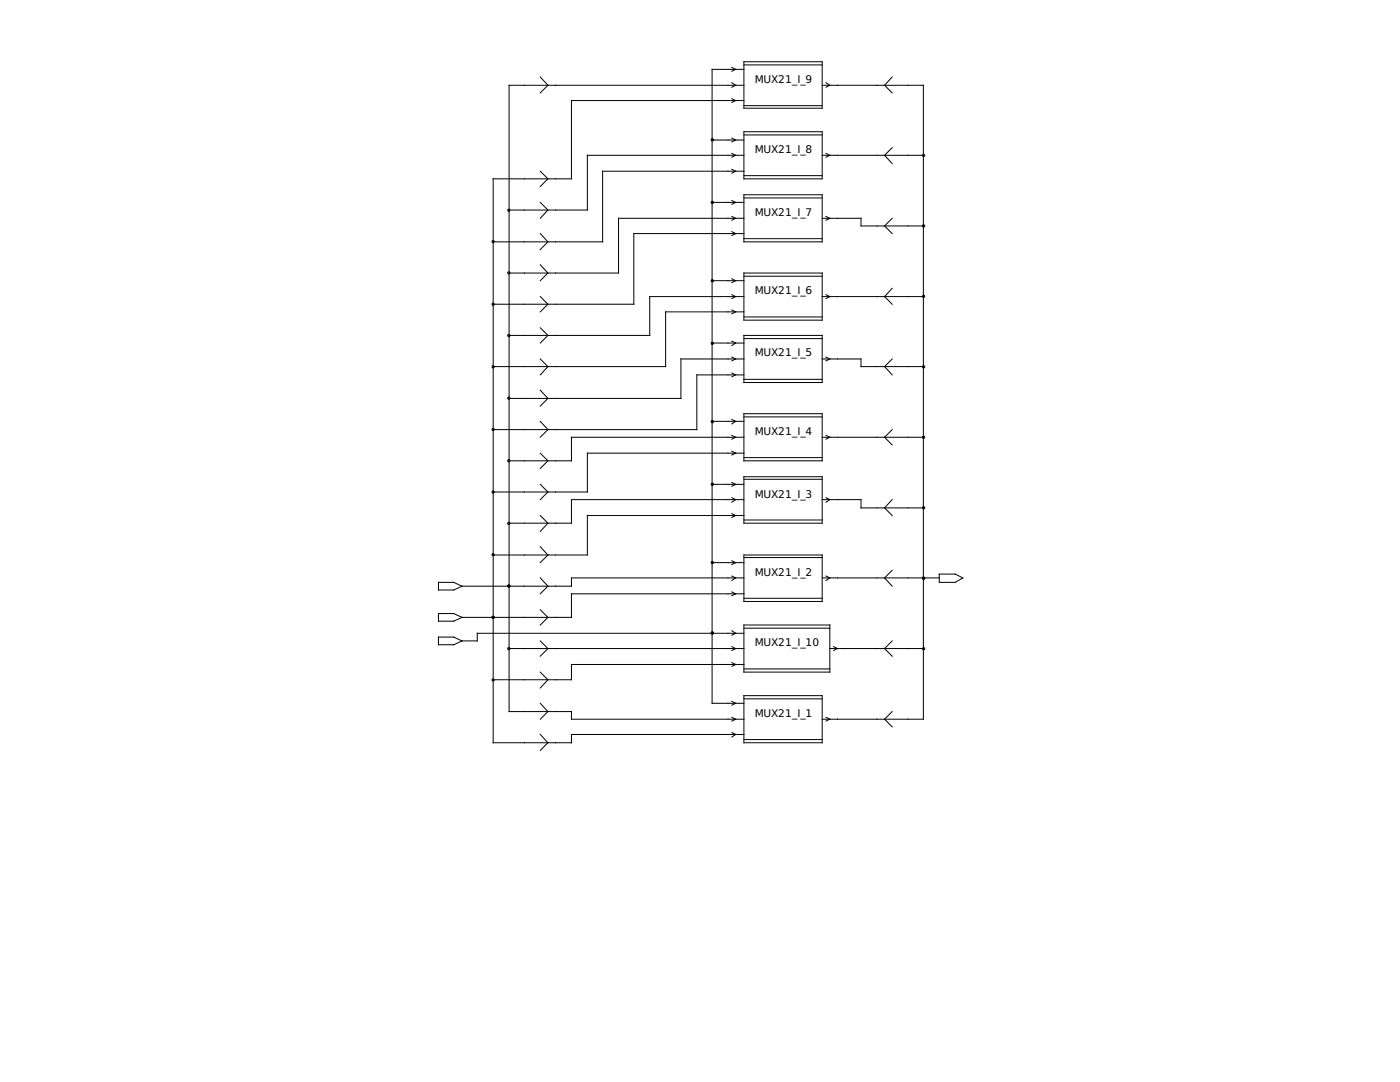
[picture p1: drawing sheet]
<svg xmlns="http://www.w3.org/2000/svg" width="279mm" height="216mm" viewBox="0 0 279 216" stroke-linecap="round" stroke-linejoin="round" font-family="sans-serif">
<g fill="none" stroke="#000" stroke-width=".2">
<path d="M107.8 15.4l1.5 1.6-1.5 1.5M146.1 13.5l.7 .3-.7 .4M146.1 16.5l.7 .5-.7 .4M146.1 19.7l.7 .4-.7 .3M148.5 12.3h15.6v9.3h-15.6zM148.5 13h15.6M148.5 17h-46.9v125h12.4v1.5h34.5M148.5 13.8h-6.4v126.5h6.4M164.1 17h20.2v126.5h-20.2M164.8 16.5l.8 .5-.8 .4M178.1 15.4l-1.6 1.6 1.6 1.5M107.8 34.2l1.5 1.5-1.5 1.5"/>
<path d="M142.1 27.9h6.4M146.1 30.6l.7 .4-.7 .4M146.1 33.8l.7 .4-.7 .3M146.1 27.6l.7 .3-.7 .4M148.5 26.3h15.6v9.4h-15.6zM148.5 38.9h15.6v9.4h-15.6zM148.5 21.1h15.6M148.5 20.1h-34.5v15.6h-15.6v112.5h15.6v-1.6h34.5M148.5 26.9h15.6M148.5 35.1h15.6M148.5 34.2h-28.2v14.1h-21.9M148.5 39.5h15.6"/>
<path d="M148.5 31h-31.3v10.9h-15.6M164.1 31h20.2M164.8 30.6l.8 .4-.8 .4M178.1 29.5l-1.6 1.5 1.6 1.6M107.8 52.8l1.5 1.7-1.5 1.5M107.8 40.4l1.5 1.5-1.5 1.7M107.8 59.2l1.5 1.5-1.5 1.5M107.8 46.6l1.5 1.7-1.5 1.5M142.1 40.4h6.4M142.1 56h6.4M146.1 43.2l.7 .4-.7 .3M146.1 46.2l.7 .4-.7 .4"/>
<path d="M146.1 40l.7 .4-.7 .4M146.1 58.8l.7 .4-.7 .4M146.1 55.6l.7 .4-.7 .4M148.5 54.5h15.6v9.4h-15.6zM148.5 47.6h15.6M148.5 43.6h-25.1v10.9h-21.8M148.5 55.1h15.6M148.5 59.2h-18.8v7.7h-28.1M148.5 46.6h-22v14.1h-28.1M164.1 59.2h20.2M164.1 43.6h7.7v1.5h12.5M164.8 43.2l.8 .4-.8 .3"/>
<path d="M164.8 58.8l.8 .4-.8 .4M178.1 57.5l-1.6 1.7 1.6 1.5M178.1 43.6l-1.6 1.5 1.6 1.5M107.8 77.9l1.5 1.6-1.5 1.5M107.8 65.4l1.5 1.5-1.5 1.6M107.8 71.6l1.5 1.6-1.5 1.6M142.1 68.5h6.4M146.1 61.8l.7 .4-.7 .4M146.1 74.4l.7 .4-.7 .4M146.1 71.2l.7 .4-.7 .4M146.1 68.1l.7 .4-.7 .5M148.5 66.9h15.6v9.4h-15.6z"/>
<path d="M148.5 63.2h15.6M148.5 67.6h15.6M148.5 75.7h15.6M148.5 71.6h-12.6v7.9h-34.3M148.5 74.8h-9.4v10.9h-40.7M148.5 62.2h-15.7v11h-34.4M164.1 71.6h7.7v1.6h12.5M164.8 71.2l.8 .4-.8 .4M178.1 71.6l-1.6 1.6 1.6 1.6M107.8 90.4l1.5 1.5-1.5 1.6M107.8 96.6l1.5 1.6-1.5 1.5M107.8 84.1l1.5 1.6-1.5 1.5"/>
<path d="M142.1 96.6h6.4M142.1 84.1h6.4M146.1 96.3l.7 .3-.7 .4M146.1 99.3l.7 .4-.7 .5M146.1 90l.7 .4-.7 .4M146.1 86.9l.7 .3-.7 .4M146.1 83.7l.7 .4-.7 .5M148.5 82.6h15.6v9.3h-15.6zM148.5 95.1h15.6v9.3h-15.6zM148.5 99.7h-34.5v4.7h-12.4M148.5 95.6h15.6M148.5 87.2h-34.5v4.7h-12.4"/>
<path d="M148.5 83.2h15.6M148.5 91.3h15.6M148.5 90.4h-31.3v7.8h-18.8M164.1 99.7h7.7v1.6h12.5M164.1 87.2h20.2M164.8 86.9l.8 .3-.8 .4M164.8 99.3l.8 .4-.8 .5M178.1 99.7l-1.6 1.6 1.6 1.6M178.1 85.7l-1.6 1.5 1.6 1.6M87.5 116.2h3.1l1.6 .8-1.6 .7h-3.1zM107.8 115.3l1.5 1.7-1.5 1.5M107.8 102.9l1.5 1.5-1.5 1.6"/>
<path d="M107.8 109.1l1.5 1.6-1.5 1.6M142.1 112.3h6.4M146.1 111.9l.7 .4-.7 .3M146.1 114.9l.7 .4-.7 .5M146.1 118.1l.7 .4-.7 .4M146.1 102.5l.7 .4-.7 .4M148.5 110.7h15.6v9.3h-15.6zM148.5 102.9h-31.3v7.8h-18.8M148.5 111.3h15.6M148.5 119.4h15.6M148.5 103.8h15.6M148.5 115.3h-34.5v1.7h-21.8"/>
<path d="M148.5 118.5h-34.5v4.7h-21.8M164.1 115.3h23.4M164.8 114.9l.8 .4-.8 .5M178.1 113.8l-1.6 1.5 1.6 1.7M187.5 114.6h3.1l1.6 .7-1.6 .9h-3.1zM87.5 127.1h3.1l1.6 .8-1.6 .8h-3.1zM87.5 122.4h3.1l1.6 .8-1.6 .8h-3.1zM101.6 129.4h46.9M107.8 127.9l1.5 1.5-1.5 1.5M107.8 121.7l1.5 1.5-1.5 1.5M107.8 134.1l1.5 1.5-1.5 1.7M146.1 129l.7 .4-.7 .4"/>
<path d="M146.1 140l.7 .3-.7 .4M146.1 125.9l.7 .5-.7 .3M146.1 132.2l.7 .4-.7 .4M148.5 124.7h17.1v9.4h-17.1zM148.5 138.8h15.6v9.4h-15.6zM148.5 125.3h17.1M148.5 133.5h17.1M148.5 139.4h15.6M148.5 132.6h-34.5v3h-15.6M148.5 126.4h-53.2v1.5h-3.1M165.6 129.4h18.7M166.4 129l.7 .4-.7 .4"/>
<path d="M178.1 127.9l-1.6 1.5 1.6 1.5M107.8 140.3l1.5 1.7-1.5 1.5M107.8 146.6l1.5 1.6-1.5 1.5M146.1 143.1l.7 .4-.7 .4M146.1 146.2l.7 .4-.7 .5M148.5 147.6h15.6M164.8 143.1l.8 .4-.8 .4M178.1 142l-1.6 1.5 1.6 1.5"/>
<circle cx="184.3" cy="31" r=".23"/>
<circle cx="98.4" cy="48.2" r=".23"/>
<circle cx="101.5" cy="54.5" r=".23"/>
<circle cx="101.5" cy="42" r=".23"/>
<circle cx="184.3" cy="59.1" r=".23"/>
<circle cx="184.3" cy="45.1" r=".23"/>
<circle cx="98.4" cy="60.7" r=".23"/>
<circle cx="98.4" cy="73.2" r=".23"/>
<circle cx="101.5" cy="66.9" r=".23"/>
<circle cx="101.5" cy="79.4" r=".23"/>
<circle cx="184.3" cy="73.2" r=".23"/>
<circle cx="98.4" cy="85.7" r=".23"/>
<circle cx="98.4" cy="98.2" r=".23"/>
<circle cx="101.5" cy="91.9" r=".23"/>
<circle cx="184.3" cy="87.3" r=".23"/>
<circle cx="98.4" cy="110.7" r=".23"/>
<circle cx="101.5" cy="104.4" r=".23"/>
<circle cx="101.5" cy="116.9" r=".23"/>
<circle cx="184.3" cy="115.4" r=".23"/>
<circle cx="184.3" cy="101.3" r=".23"/>
<circle cx="98.4" cy="135.7" r=".23"/>
<circle cx="98.4" cy="123.2" r=".23"/>
<circle cx="101.5" cy="129.4" r=".23"/>
<circle cx="184.3" cy="129.4" r=".23"/>
</g>
<g fill="#000" stroke="#000" stroke-width=".2">
<circle cx="142.2" cy="27.9" r=".23"/>
<circle cx="142.2" cy="40.4" r=".23"/>
<circle cx="142.2" cy="56" r=".23"/>
<circle cx="142.2" cy="68.5" r=".23"/>
<circle cx="142.2" cy="96.6" r=".23"/>
<circle cx="142.2" cy="84.1" r=".23"/>
<circle cx="142.2" cy="112.3" r=".23"/>
<circle cx="142.2" cy="126.3" r=".23"/>
</g>
<g font-size="2.1">
<text x="150.6" y="16.5">MUX21_I_9</text>
<text x="150.6" y="30.5">MUX21_I_8</text>
<text x="150.6" y="43.1">MUX21_I_7</text>
<text x="150.6" y="58.7">MUX21_I_6</text>
<text x="150.6" y="71.1">MUX21_I_5</text>
<text x="150.6" y="86.7">MUX21_I_4</text>
<text x="150.6" y="99.3">MUX21_I_3</text>
<text x="150.6" y="114.9">MUX21_I_2</text>
<text x="150.6" y="128.9">MUX21_I_10</text>
<text x="150.6" y="143">MUX21_I_1</text>
</g>
</svg>
